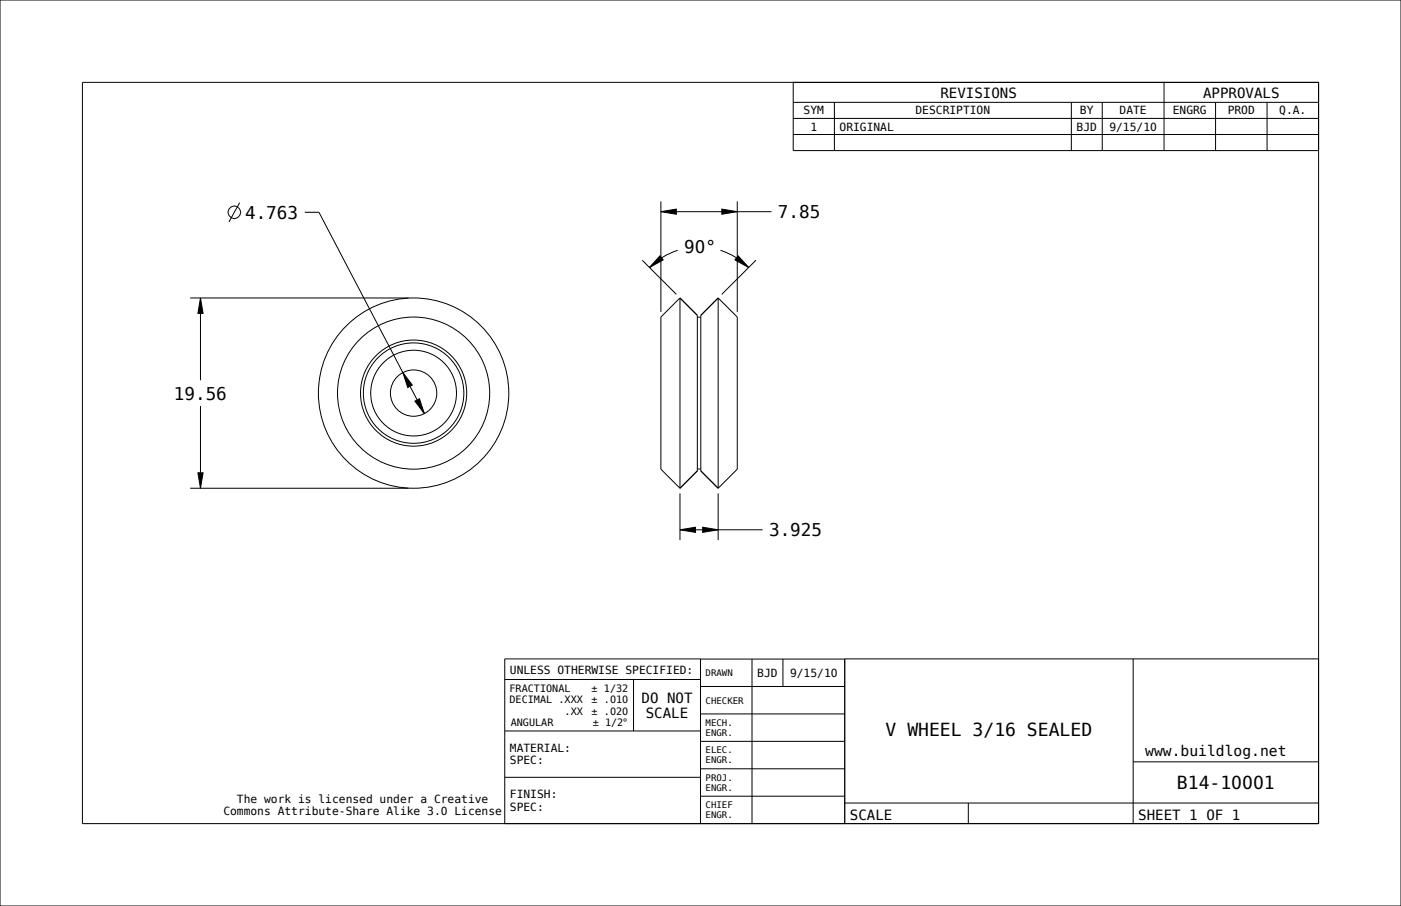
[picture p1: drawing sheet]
<svg xmlns="http://www.w3.org/2000/svg" width="432mm" height="279mm" viewBox="0 0 432 279" stroke-linecap="round" stroke-linejoin="round" font-family="sans-serif">
<path d="M203.7 65.3l4.7-.8v1.6zM222.5 64.5l4.7 .8-4.7 .8zM61.8 91.9l.8 4.8h-1.6zM203.4 78.9l1 1.2-4.2 2.4zM227.5 78.9l3.2 3.6-4.2-2.4zM124.2 114.9l2.9 3.9-1.4 .7zM127.9 123.7l1.4-.7 1.5 4.6zM61 145.8h1.6l-.8 4.8zM209.6 163.4l4.7-.8v1.6zM216.6 162.6l4.7 .8-4.7 .8z" fill="#000"/>
<g fill="none" stroke="#000" stroke-width=".31">
<path d="M0 0h431.8v279.4h-431.8zM25.4 25.4h381v228.6h-381zM244.5 25.4v21h161.9M244.5 31.6h161.9M244.5 36.5h161.9M257.2 31.6v14.8M330.2 31.6v14.8M339.7 31.6v14.8M358.8 25.4v21M374.6 31.6v14.8M390.5 31.6v14.8M244.5 41.5h161.9"/>
<path d="M73.9 62.5l-3.3 5.9M93.9 65.5h4.4l32.5 62.1M203.4 78.9l1 1.2-4.2 2.4zM203.7 65.3l4.7-.8v1.6zM203.7 62.1v34.1M203.7 65.3h34.1M208.9 77.2a21.6 21.6 0 0 0-8.7 5.3M222.1 77.2a21.6 21.6 0 0 1 8.6 5.3M222.5 64.5l4.7 .8-4.7 .8zM227.2 62.1v34.1M227.5 78.9l3.2 3.6-4.2-2.4zM58.6 91.9h67.3"/>
<path d="M61.8 91.9l.8 4.8h-1.6zM61.8 91.9v25.4M197.9 80.3l10.6 10.5M209.6 91.9l5.3 5.3v48l-5.3 5.4M214.9 97.8h1.1M221.3 91.9l-5.3 5.3v48l5.3 5.4M233 80.3l-10.5 10.5M124.2 114.9l2.9 3.9-1.4 .7zM61.8 125.2v25.4M127.9 123.7l1.4-.7 1.5 4.6zM58.6 150.6h67.3M61 145.8h1.6l-.8 4.8z"/>
<path d="M209.6 152.2v14.4M214.9 144.6h1.1M221.3 152.2v14.4M209.6 163.4l4.7-.8v1.6zM209.6 163.4h25.4M216.6 162.6l4.7 .8-4.7 .8zM155.6 209.5h60.3M195.3 209.5v15.9M215.9 211.7h44.5M215.9 203.2h44.5M231.8 203.2v50.8M241.3 203.2v8.5"/>
<path d="M349.2 203.2v50.8M406.4 203.2h-146.1l.1 50.8M155.6 239.7h60.3M155.6 225.4h60.3M215.9 237.1h44.5M215.9 228.6h44.5M215.9 220.2h44.5M349.2 234.9h57.2M155.6 254v-50.8h60.3v50.8M215.9 245.5h44.5M260.3 247.6h146.1M298.4 247.6v6.4"/>
<circle cx="72.2" cy="65.5" r="1.95"/>
<circle cx="127.5" cy="121.2" r="16.4"/>
<circle cx="127.5" cy="121.2" r="15.5"/>
<circle cx="127.5" cy="121.2" r="13.2"/>
<circle cx="127.5" cy="121.2" r="7.1"/>
</g>
<!-- layer: 02___PRT_ALL_AXES -->
<g fill="none" stroke="#000" stroke-width=".31">
<path d="M209.6 91.9l-5.9 5.9v46.9l5.9 5.9M209.6 91.9v58.7M209.6 91.9l5.3 5.3M221.3 91.9v58.7M221.3 91.9l5.9 5.9v46.9l-5.9 5.9M221.3 91.9l-5.3 5.3M214.9 145.2l-5.3 5.4M216 145.2l5.3 5.4"/>
<circle cx="127.5" cy="121.2" r="29.3"/>
<circle cx="127.5" cy="121.2" r="23.5"/>
</g>
<g font-size="5.6">
<text x="273" y="226.9">V WHEEL 3/16 SEALED</text>
<text x="362.7" y="243.3">B14-10001</text>
</g>
<g font-size="5.4">
<text x="75.5" y="67.5">4.763</text>
<text x="239.8" y="67.3">7.85</text>
<text x="210.9" y="78.2">90°</text>
<text x="53.6" y="123.2">19.56</text>
<text x="237" y="165.4">3.925</text>
</g>
<text font-size="4.5" x="353" y="233">www.buildlog.net</text>
<g font-size="4.3">
<text x="289.8" y="30.1">REVISIONS</text>
<text x="370.8" y="30.1">APPROVALS</text>
<text x="197.7" y="216.7">DO NOT</text>
<text x="199" y="221.5">SCALE</text>
<text x="261.9" y="252.8">SCALE</text>
<text x="350.8" y="252.8">SHEET 1 OF 1</text>
</g>
<g font-size="3.5">
<text x="247.7" y="35.3">SYM</text>
<text x="282.2" y="35.3">DESCRIPTION</text>
<text x="332.9" y="35.3">BY</text>
<text x="345.1" y="35.3">DATE</text>
<text x="361.5" y="35.3">ENGRG</text>
<text x="378.4" y="35.3">PROD</text>
<text x="394.3" y="35.3">Q.A.</text>
<text x="249.8" y="40.3">1</text>
<text x="258.8" y="40.3">ORIGINAL</text>
<text x="331.8" y="40.3">BJD</text>
<text x="341.9" y="40.3">9/15/10</text>
<text x="157.2" y="207.7">UNLESS OTHERWISE SPECIFIED:</text>
<text x="233.4" y="208.7">BJD</text>
<text x="243.5" y="208.7">9/15/10</text>
<text x="157.2" y="231.9">MATERIAL:</text>
<text x="157.2" y="235.7">SPEC:</text>
<text x="68.8" y="251.4">Commons Attribute-Share Alike 3.0 License</text>
<text x="73" y="247.6">The work is licensed under a Creative</text>
<text x="157.2" y="246.2">FINISH:</text>
<text x="157.2" y="250">SPEC:</text>
</g>
<g font-size="3.1">
<text x="157" y="213.5">FRACTIONAL</text>
<text x="182.3" y="213.5">± 1/32</text>
<text x="157" y="216.9">DECIMAL .XXX</text>
<text x="174" y="220.3">.XX</text>
<text x="182.3" y="220.3">± .020</text>
<text x="182.3" y="216.9">± .010</text>
<text x="157.4" y="223.8">ANGULAR</text>
<text x="182.7" y="223.8">± 1/2°</text>
</g>
<g font-size="2.8">
<text x="217.5" y="208.5">DRAWN</text>
<text x="217.5" y="217">CHECKER</text>
<text x="217.5" y="223.9">MECH.</text>
<text x="217.5" y="226.9">ENGR.</text>
<text x="217.5" y="232.3">ELEC.</text>
<text x="217.5" y="235.4">ENGR.</text>
<text x="217.5" y="240.8">PROJ.</text>
<text x="217.5" y="243.9">ENGR.</text>
<text x="217.5" y="249.3">CHIEF</text>
<text x="217.5" y="252.3">ENGR.</text>
</g>
</svg>
